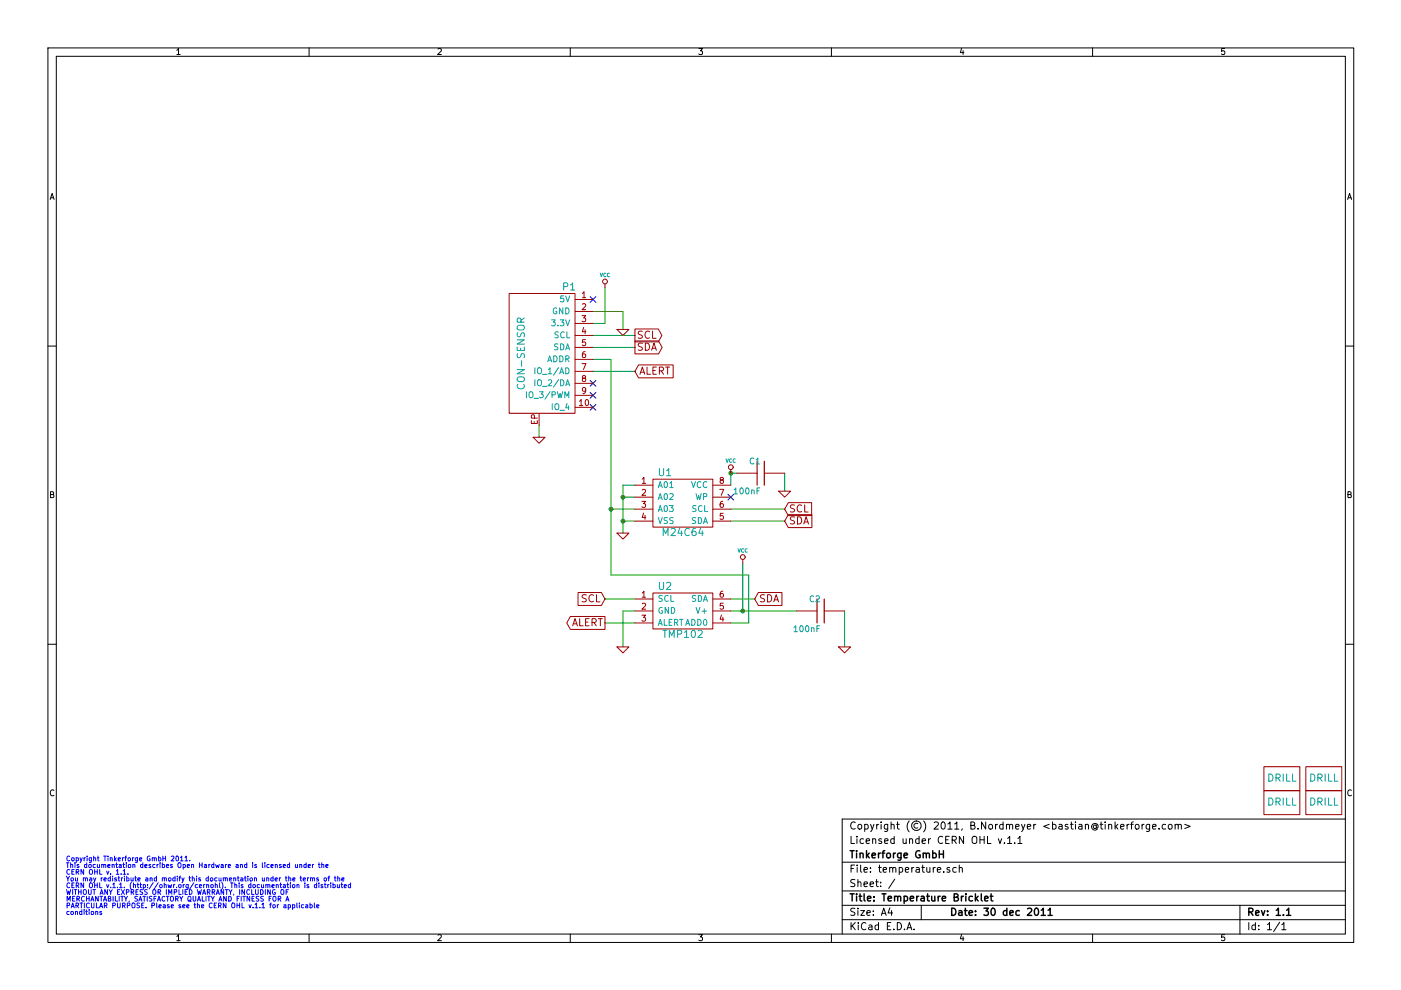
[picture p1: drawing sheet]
EESchema Schematic File Version 2  date Fr 30 Dez 2011 10:20:31 CET
LIBS:power
LIBS:device
LIBS:transistors
LIBS:conn
LIBS:linear
LIBS:regul
LIBS:74xx
LIBS:cmos4000
LIBS:adc-dac
LIBS:memory
LIBS:xilinx
LIBS:special
LIBS:microcontrollers
LIBS:dsp
LIBS:microchip
LIBS:analog_switches
LIBS:motorola
LIBS:texas
LIBS:intel
LIBS:audio
LIBS:interface
LIBS:digital-audio
LIBS:philips
LIBS:display
LIBS:cypress
LIBS:siliconi
LIBS:opto
LIBS:atmel
LIBS:contrib
LIBS:valves
LIBS:tinkerforge
EELAYER 25  0
EELAYER END
$Descr A4 11700 8267
encoding utf-8
Sheet 1 1
Title "Temperature Bricklet"
Date "30 dec 2011"
Rev "1.1"
Comp "Tinkerforge GmbH"
Comment1 "Licensed under CERN OHL v.1.1"
Comment2 "Copyright (©) 2011, B.Nordmeyer <bastian@tinkerforge.com>"
Comment3 ""
Comment4 ""
$EndDescr
Text Notes 550  7200 0    40   ~ 0
Copyright Tinkerforge GmbH 2011.\nThis documentation describes Open Hardware and is licensed under the\nCERN OHL v. 1.1.\nYou may redistribute and modify this documentation under the terms of the\nCERN OHL v.1.1. (http://ohwr.org/cernohl). This documentation is distributed\nWITHOUT ANY EXPRESS OR IMPLIED WARRANTY, INCLUDING OF\nMERCHANTABILITY, SATISFACTORY QUALITY AND FITNESS FOR A\nPARTICULAR PURPOSE. Please see the CERN OHL v.1.1 for applicable\nconditions\n
NoConn ~ 4950 2500
Wire Wire Line
	5200 2750 5200 2600
Wire Wire Line
	5200 2600 4950 2600
Wire Wire Line
	7050 5100 7050 5400
Wire Wire Line
	6200 5100 6200 4700
Wire Wire Line
	5050 5200 5300 5200
Wire Wire Line
	6100 5000 6300 5000
Connection ~ 6100 3950
Wire Wire Line
	6150 3950 6100 3950
Wire Wire Line
	6550 4100 6550 3950
Wire Wire Line
	4950 3100 5300 3100
Wire Wire Line
	6100 4350 6550 4350
Wire Wire Line
	4950 2800 5300 2800
Connection ~ 5200 4150
Wire Wire Line
	5300 4050 5200 4050
Wire Wire Line
	5200 4050 5200 4450
Wire Wire Line
	5200 4350 5300 4350
Wire Wire Line
	4500 3650 4500 3550
Wire Wire Line
	4950 3000 5100 3000
Wire Wire Line
	5100 4250 5300 4250
Wire Wire Line
	5200 4150 5300 4150
Connection ~ 5200 4350
Wire Wire Line
	4950 2900 5300 2900
Wire Wire Line
	6100 4250 6550 4250
Wire Wire Line
	6100 3950 6100 4050
Wire Wire Line
	5100 3000 5100 4800
Wire Wire Line
	5100 4800 6250 4800
Wire Wire Line
	6250 4800 6250 5200
Wire Wire Line
	6250 5200 6100 5200
Connection ~ 5100 4250
Wire Wire Line
	5050 5000 5300 5000
Wire Wire Line
	5200 5400 5200 5100
Wire Wire Line
	5200 5100 5300 5100
Wire Wire Line
	6650 5100 6100 5100
Connection ~ 6200 5100
Wire Wire Line
	4950 2700 5050 2700
Wire Wire Line
	5050 2700 5050 2400
Text GLabel 5050 5200 0    60   Output ~ 0
ALERT
Text GLabel 5300 3100 2    60   Input ~ 0
ALERT
$Comp
L GND #PWR5
U 1 1
P 5200 5400
F 0 "#PWR5" H 5200 5400 30  0001 C CNN
F 1 "GND" H 5200 5330 30  0001 C CNN
	1    5200 5400
	1    0    0    -1  
$EndComp
$Comp
L GND #PWR9
U 1 1
P 7050 5400
F 0 "#PWR9" H 7050 5400 30  0001 C CNN
F 1 "GND" H 7050 5330 30  0001 C CNN
	1    7050 5400
	1    0    0    -1  
$EndComp
$Comp
L VCC #PWR7
U 1 1
P 6200 4700
F 0 "#PWR7" H 6200 4800 30  0001 C CNN
F 1 "VCC" H 6200 4800 30  0000 C CNN
	1    6200 4700
	1    0    0    -1  
$EndComp
$Comp
L C C2
U 1 1
P 6850 5100
F 0 "C2" V 6950 5100 50  0000 L CNN
F 1 "100nF" V 6700 5100 50  0000 L CNN
F 2 "0603" H 6850 5100 60  0001 C CNN
	1    6850 5100
	0    -1   -1   0   
$EndComp
Text GLabel 6300 5000 2    60   Input ~ 0
SDA
Text GLabel 5050 5000 0    60   Input ~ 0
SCL
$Comp
L TMP102 U2
U 1 1
P 5700 5100
F 0 "U2" H 5550 5300 60  0000 C CNN
F 1 "TMP102" H 5700 4900 60  0000 C CNN
F 2 "SOT563" H 5700 5100 60  0001 C CNN
	1    5700 5100
	1    0    0    -1  
$EndComp
NoConn ~ 4950 3200
$Comp
L GND #PWR8
U 1 1
P 6550 4100
F 0 "#PWR8" H 6550 4100 30  0001 C CNN
F 1 "GND" H 6550 4030 30  0001 C CNN
	1    6550 4100
	1    0    0    -1  
$EndComp
NoConn ~ 6100 4150
$Comp
L DRILL U3
U 1 1
P 10700 6500
F 0 "U3" H 10750 6550 60  0001 C CNN
F 1 "DRILL" H 10700 6500 60  0000 C CNN
F 2 "Drill" H 10700 6500 60  0001 C CNN
	1    10700 6500
	1    0    0    -1  
$EndComp
$Comp
L DRILL U4
U 1 1
P 10700 6700
F 0 "U4" H 10750 6750 60  0001 C CNN
F 1 "DRILL" H 10700 6700 60  0000 C CNN
F 2 "Drill" H 10700 6700 60  0001 C CNN
	1    10700 6700
	1    0    0    -1  
$EndComp
$Comp
L DRILL U6
U 1 1
P 11050 6700
F 0 "U6" H 11100 6750 60  0001 C CNN
F 1 "DRILL" H 11050 6700 60  0000 C CNN
F 2 "Drill" H 11050 6700 60  0001 C CNN
	1    11050 6700
	1    0    0    -1  
$EndComp
$Comp
L DRILL U5
U 1 1
P 11050 6500
F 0 "U5" H 11100 6550 60  0001 C CNN
F 1 "DRILL" H 11050 6500 60  0000 C CNN
F 2 "Drill" H 11050 6500 60  0001 C CNN
	1    11050 6500
	1    0    0    -1  
$EndComp
NoConn ~ 4950 3300
NoConn ~ 4950 3400
$Comp
L C C1
U 1 1
P 6350 3950
F 0 "C1" V 6450 3950 50  0000 L CNN
F 1 "100nF" V 6200 3950 50  0000 L CNN
F 2 "0603" H 6350 3950 60  0001 C CNN
	1    6350 3950
	0    -1   -1   0   
$EndComp
Text GLabel 6550 4350 2    60   Input ~ 0
SDA
Text GLabel 6550 4250 2    60   Input ~ 0
SCL
Text GLabel 5300 2900 2    60   Output ~ 0
SDA
Text GLabel 5300 2800 2    60   Output ~ 0
SCL
$Comp
L VCC #PWR6
U 1 1
P 6100 3950
F 0 "#PWR6" H 6100 4050 30  0001 C CNN
F 1 "VCC" H 6100 4050 30  0000 C CNN
	1    6100 3950
	1    0    0    -1  
$EndComp
$Comp
L GND #PWR4
U 1 1
P 5200 4450
F 0 "#PWR4" H 5200 4450 30  0001 C CNN
F 1 "GND" H 5200 4380 30  0001 C CNN
	1    5200 4450
	1    0    0    -1  
$EndComp
$Comp
L CAT24C U1
U 1 1
P 5700 4450
F 0 "U1" H 5550 4950 60  0000 C CNN
F 1 "M24C64" H 5700 4450 60  0000 C CNN
F 2 "TSSOP8" H 5700 4450 60  0001 C CNN
	1    5700 4450
	1    0    0    -1  
$EndComp
$Comp
L VCC #PWR2
U 1 1
P 5050 2400
F 0 "#PWR2" H 5050 2500 30  0001 C CNN
F 1 "VCC" H 5050 2500 30  0000 C CNN
	1    5050 2400
	1    0    0    -1  
$EndComp
$Comp
L GND #PWR3
U 1 1
P 5200 2750
F 0 "#PWR3" H 5200 2750 30  0001 C CNN
F 1 "GND" H 5200 2680 30  0001 C CNN
	1    5200 2750
	1    0    0    -1  
$EndComp
$Comp
L GND #PWR1
U 1 1
P 4500 3650
F 0 "#PWR1" H 4500 3650 30  0001 C CNN
F 1 "GND" H 4500 3580 30  0001 C CNN
	1    4500 3650
	1    0    0    -1  
$EndComp
$Comp
L CON-SENSOR P1
U 1 1
P 4500 2950
F 0 "P1" H 4250 3500 60  0000 C CNN
F 1 "CON-SENSOR" V 4650 2950 60  0000 C CNN
F 2 "CON-SENSOR" H 4500 2950 60  0001 C CNN
	1    4500 2950
	-1   0    0    -1  
$EndComp
$EndSCHEMATC
